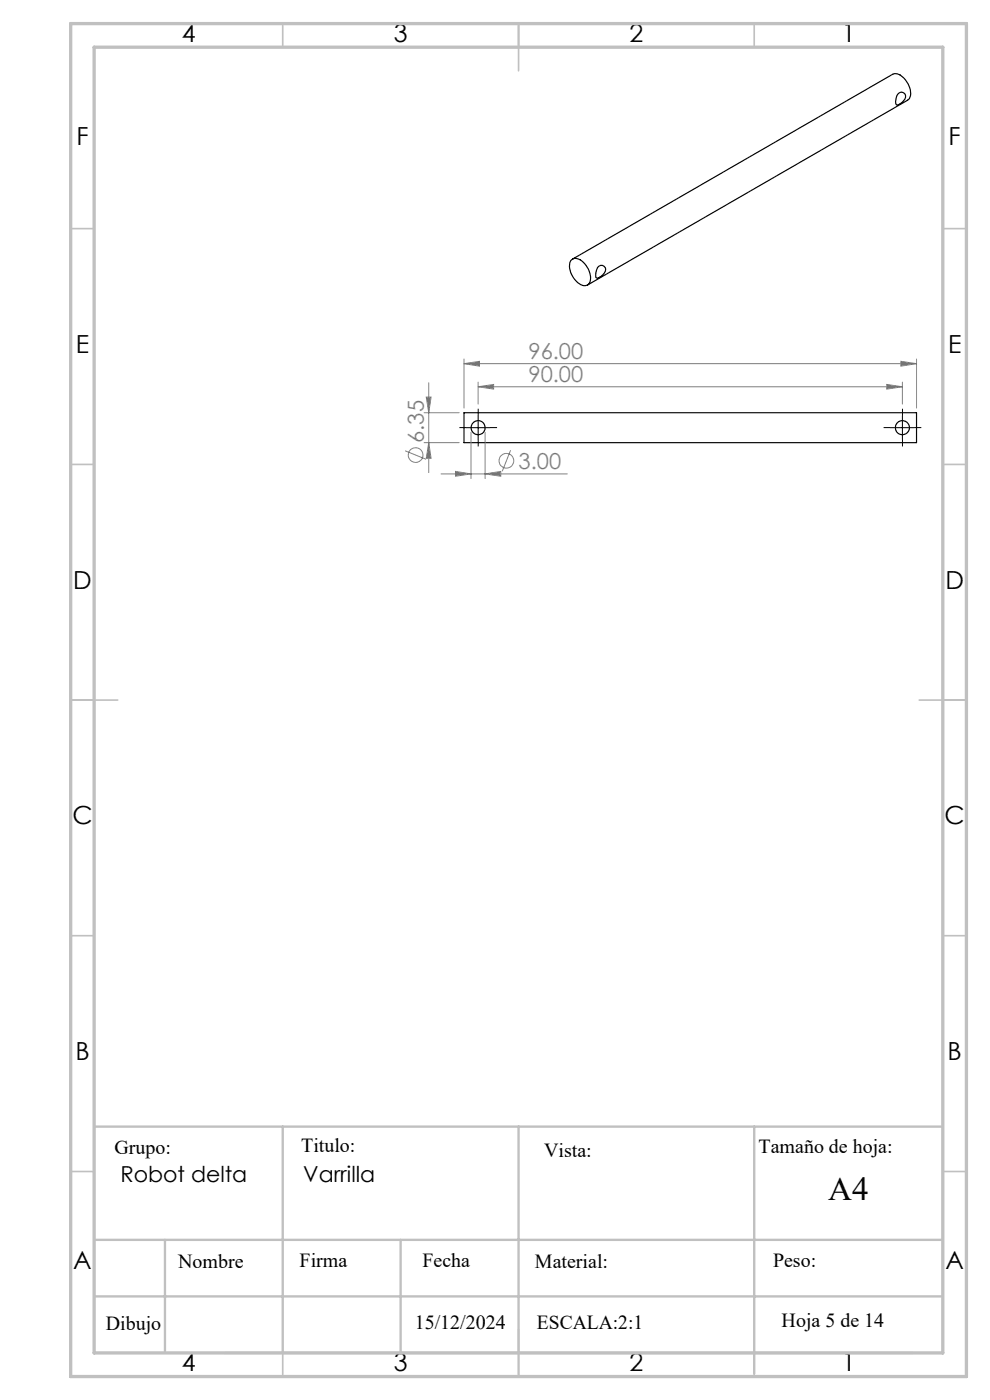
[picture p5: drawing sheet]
<svg xmlns="http://www.w3.org/2000/svg" width="210mm" height="297mm" viewBox="0 0 210 297" stroke-linecap="round" stroke-linejoin="round" font-family="sans-serif">
<g fill="none" stroke="#000" stroke-width=".25">
<path d="M190.6 19.8a.96 .96 0 0 1 1.4 .2 .96 .96 0 0 1-.3 1.4l-.9 .7-.5 .2a1.94 1.94 0 0 1 .3-2.5zM121.1 55.2a1.94 1.94 0 0 1 2.9 .7 3.8 3.8 0 0 1 .9 4.4 1.66 1.66 0 0 1-2.3-.3 4.2 4.2 0 0 1-1.5-4.8zM121.5 55l67.8-39.2a2.42 2.42 0 0 1 2.9 1.3 3.5 3.5 0 0 1 .6 4l-68.2 39.4M126.8 56.8a.94 .94 0 0 1 1.4-.3 .94 .94 0 0 1 0 1.4l-.7 .7-1 .4-.1-.2v-.6zM98.4 87.6h96v6.3h-96z"/>
<circle cx="101.4" cy="90.8" r="1.5"/>
<circle cx="191.4" cy="90.7" r="1.51"/>
</g>
<g fill="none" stroke="#808080" stroke-width=".21">
<path d="M98.4 77.1l3.3-.4v1zM98.4 76.2v10.4M98.4 77.1h96M191.1 76.7l3.3 .4-3.3 .6zM194.4 76.2v10.4M85.9 95.6l4.5 1.8M90 87.6h7.4M90 93.9h7.4M90.4 84.2h1l-.5 3.4zM90.9 93.9l.5 3.3h-1zM90.9 81.2v19.1M99.9 91.7v9.8"/>
<path d="M101.4 82.1l3.3-.5v.9zM101.4 81.1v4.6M101.4 82.1h90M102.9 91.7v9.8M108.3 95.5l-1.8 4.5M188.1 81.6l3.3 .5-3.3 .4zM191.4 81.1v4.6M93.6 100.5h26.7M96.6 100l3.3 .5-3.3 .5zM102.9 100.5l3.3-.5v1z"/>
<circle cx="88.2" cy="96.6" r="1.56"/>
<circle cx="107.4" cy="97.7" r="1.55"/>
</g>
<path d="M98.9 90.7h-1.5M101.4 88.2v-1.5M101.4 93.2v1.5M103.9 90.7h1.5M188.9 90.7h-1.5M191.4 88.2v-1.5M191.4 93.2v1.5M193.9 90.7h1.5" fill="none" stroke="#000" stroke-width=".21" stroke-dasharray="15.2 1.3 1.3 1.3" stroke-linecap="butt"/>
<path d="M98.9 90.7h5M101.4 88.2v5M188.9 90.7h5M191.4 88.2v5" fill="none" stroke="#000" stroke-width=".21"/>
<g fill="none" stroke="#c0c0c0" stroke-width=".35">
<path d="M60 5v5M110 5v10M160 5v5M15 48.5h5M200 48.5h5M15 98.5h5M200 98.5h5M15 148.5h10M195 148.5h10M15 198.5h5M200 198.5h5M15 248.5h5"/>
<path d="M200 248.5h5M60 287v5M110 282v10M160 287v5"/>
</g>
<path d="M20 239h180M60 239v48M110 239v48M160 239v52.4M20 263h180M20 275h180M35 263v24M85 263v24M47.7 287h146" fill="none" stroke="#c0c0c0" stroke-width=".5"/>
<path d="M15 5h190v287h-190zM20 10h180v277h-180z" fill="none" stroke="#c0c0c0" stroke-width=".7"/>
<g fill="#808080">
<path d="M191.1 76.7l3.3 .4-3.3 .6zM98.4 77.1l3.3-.4v1z"/>
<path d="M188.1 81.6l3.3 .5-3.3 .4zM101.4 82.1l3.3-.5v.9z"/>
<path d="M96.6 100l3.3 .5-3.3 .5zM102.9 100.5l3.3-.5v1z"/>
<path d="M90.4 84.2h1l-.5 3.4zM90.9 93.9l.5 3.3h-1z"/>
</g>
<text font-size="7.1" x="175.7" y="254.7">A4</text>
<g font-size="5.3">
<text x="38.5" y="8.9">4</text>
<text x="83.5" y="8.9">3</text>
<text x="133.6" y="8.9">2</text>
<text x="178.6" y="8.9">1</text>
<text x="16.2" y="30.7">F</text>
<text x="201.2" y="30.7">F</text>
<text x="16.1" y="74.9">E</text>
<text x="201.1" y="74.9">E</text>
<text x="15.5" y="124.9">D</text>
<text x="200.5" y="124.9">D</text>
<text x="15.4" y="174.9">C</text>
<text x="200.4" y="174.9">C</text>
<text x="16" y="224.9">B</text>
<text x="201" y="224.9">B</text>
<text x="15.5" y="269.2">A</text>
<text x="200.5" y="269.2">A</text>
<text x="38.5" y="290.9">4</text>
<text x="83.5" y="290.9">3</text>
<text x="133.6" y="290.9">2</text>
<text x="178.6" y="290.9">1</text>
</g>
<g font-size="4.7" fill="#808080">
<text x="112.1" y="76.1">96.00</text>
<text x="112.1" y="81">90.00</text>
<text x="89.9" y="94" transform="rotate(-90 89.9 94)">6.35</text>
<text x="110" y="99.4">3.00</text>
</g>
<g font-size="4.7">
<text x="25.5" y="250.7">Robot delta</text>
<text x="64.3" y="250.7">Varrilla</text>
</g>
<g font-size="4.2">
<text x="24.3" y="244.9">Grupo:</text>
<text x="63.9" y="244.3">Titulo:</text>
<text x="115.4" y="245.5">Vista:</text>
<text x="160.9" y="244.7">Tamaño de hoja:</text>
<text x="37.8" y="269">Nombre</text>
<text x="63.6" y="268.9">Firma</text>
<text x="89.6" y="268.9">Fecha</text>
<text x="113.5" y="269">Material:</text>
<text x="164" y="268.7">Peso:</text>
<text x="88" y="281.9">15/12/2024</text>
<text x="113.9" y="281.9">ESCALA:2:1</text>
<text x="165.8" y="281.6">Hoja 5 de 14</text>
<text x="22.4" y="282.1">Dibujo</text>
</g>
</svg>
